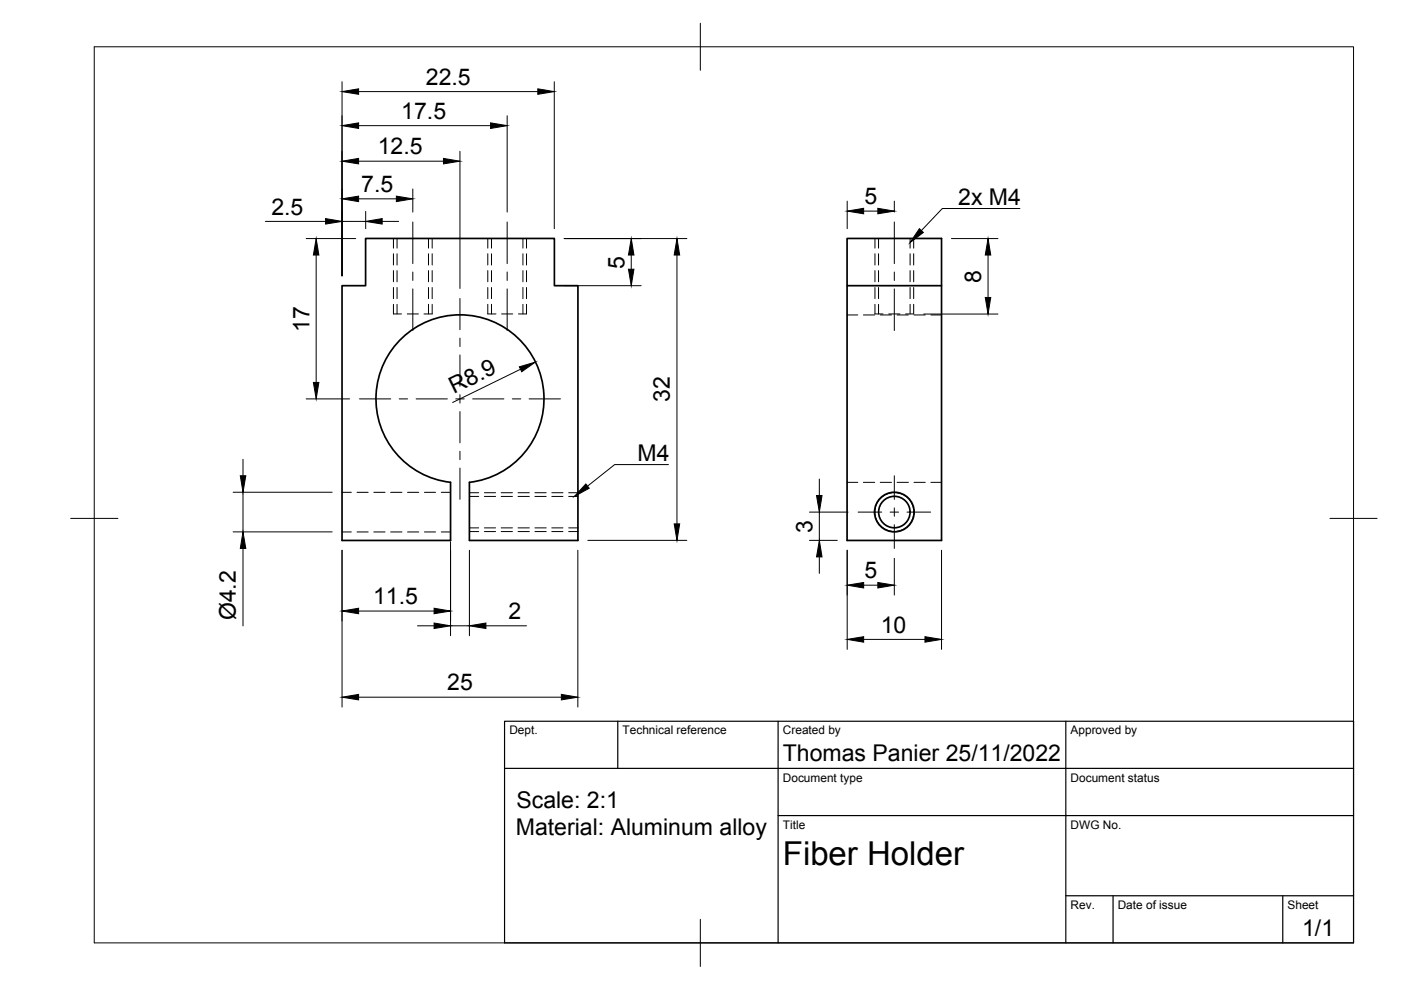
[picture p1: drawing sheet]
<svg xmlns="http://www.w3.org/2000/svg" width="297mm" height="210mm" viewBox="0 0 297 210" stroke-linecap="round" stroke-linejoin="round" font-family="sans-serif">
<!-- layer: Visible -->
<g fill="none" stroke="#000" stroke-width=".36">
<path d="M77.5 50.6h40v10h5v54h-23v-12.3a17.8 17.8 0 0 0 13.1-27.2 17.8 17.8 0 0 0-30.2 0 17.8 17.8 0 0 0 13.1 27.2v12.3h-23v-54h5zM179.6 60.6v-10h20v64h-20v-54h20"/>
<circle cx="189.6" cy="108.6" r="3.3"/>
<circle cx="189.6" cy="108.6" r="4.2"/>
</g>
<!-- layer: Hidden -->
<g fill="none" stroke="#000" stroke-width=".21">
<path d="M84.2 50.6v2M84.2 53.8v2.4M84.2 57.4v2.3M90.8 50.6v2M90.8 53.8v2.4M90.8 57.4v2.3M104.2 50.6v2M104.2 53.8v2.4M104.2 57.4v2.3M110.9 50.6v2M110.9 53.8v2.4M110.9 57.4v2.3"/>
<path d="M186.3 50.6v2M186.3 53.8v2.4M186.3 57.4v2.3M193 50.6v2M193 53.8v2.4M193 57.4v2.3M83.4 66.6h1.7M84.2 61v2.3M84.2 64.5v2.1M86.3 66.6h2.4M89.9 66.6h1.7M90.8 61v2.3"/>
<path d="M90.8 64.5v2.1M103.4 66.6h1.8M104.2 61v2.3M104.2 64.5v2.1M106.3 66.6h2.4M109.9 66.6h1.7M110.9 61v2.3M110.9 64.5v2.1M179.6 66.8h2.3M183 66.8h2.4M185.5 66.6h1.7M186.3 61v2.3"/>
<path d="M186.3 64.5v2.1M186.6 66.8h2.4M188.4 66.6h2.4M190.2 66.8h2.4M192 66.6h1.7M193 61v2.3M193 64.5v2.1M193.8 66.8h2.4M197.4 66.8h2.2M72.5 104.4h2M72.5 112.8h2M75.7 104.4h2.4"/>
<path d="M75.7 112.8h2.4M79.2 104.4h2.4M79.2 112.8h2.4M82.8 104.4h2.4M82.8 112.8h2.4M86.4 104.4h2.4M86.4 112.8h2.4M90 104.4h2.4M90 112.8h2.4M93.6 104.4h1.9M93.6 112.8h1.9M99.5 105.3h2"/>
<path d="M99.5 111.9h2M102.7 105.3h2.4M102.7 111.9h2.4M106.3 105.3h2.3M106.3 111.9h2.3M109.8 105.3h2.4M109.8 111.9h2.4M113.4 105.3h2.4M113.4 111.9h2.4M117 105.3h2.4M117 111.9h2.4M120.6 105.3h1.9"/>
<path d="M120.6 111.9h1.9M179.6 102.3h2.3M183 102.3h2.4M186.6 102.3h2.4M190.2 102.3h2.4M193.8 102.3h2.4M197.4 102.3h2.2"/>
</g>
<!-- layer: Hidden Narrow -->
<g fill="none" stroke="#000" stroke-width=".21">
<path d="M83.4 50.6v2M83.4 53.8v2.4M83.4 57.4v2.3M91.6 50.6v2M91.6 53.8v2.4M91.6 57.4v2.3M103.4 50.6v2M103.4 53.8v2.4M103.4 57.4v2.3M111.6 50.6v2M111.6 53.8v2.4M111.6 57.4v2.3"/>
<path d="M185.5 50.6v2M185.5 53.8v2.4M185.5 57.4v2.3M193.7 50.6v2M193.7 53.8v2.4M193.7 57.4v2.3M83.4 61v2.3M83.4 64.5v2.1M91.6 61v2.3M91.6 64.5v2.1M103.4 61v2.3M103.4 64.5v2.1"/>
<path d="M111.6 61v2.3M111.6 64.5v2.1M185.5 61v2.3M185.5 64.5v2.1M193.7 61v2.3M193.7 64.5v2.1M99.5 104.5h2M99.5 112.7h2M102.7 104.5h2.4M102.7 112.7h2.4M106.3 104.5h2.3M106.3 112.7h2.3"/>
<path d="M109.8 104.5h2.4M109.8 112.7h2.4M113.4 104.5h2.4M113.4 112.7h2.4M117 104.5h2.4M117 112.7h2.4M120.6 104.5h1.9M120.6 112.7h1.9"/>
</g>
<!-- layer: Visible Narrow -->
<circle cx="189.6" cy="108.6" r="4.1" fill="none" stroke="#000" stroke-width=".21"/>
<!-- layer: BORDER -->
<path d="M20 9.9h267v190h-267zM148.5 4.9v10M15 109.9h10M282 109.9h10M148.5 194.9v10" fill="none" stroke="#000" stroke-width=".21"/>
<!-- layer: TITLEBLOCK -->
<path d="M107 152.9h180v47h-180zM131 152.9v10M165 152.9v47M226 152.9v47M107 162.9h180M165 172.9h122M226 189.9h61M236 189.9v10M272 189.9v10" fill="none" stroke="#000" stroke-width=".25"/>
<!-- layer: FD_Dimensions -->
<g fill="none" stroke="#000" stroke-width=".21">
<path d="M72.5 17.3v41.2M76 19.4h38M117.5 17.3v31.2M76 26.6h28M76 34.2h18M97.5 32.1v29.1M107.5 24.5v20.5M56.3 46.9h12.7M64.9 50.6h10.5M67 54.1v27M72.5 46.9h5M76 42.2h8"/>
<path d="M77.5 44.8v3.7M81 46.9h3.5M87.5 40.1v4.9M119.6 50.6h26M133.8 54.1v3M143.5 54.1v57M179.6 42.6v5.9M183.1 44.8h3M189.6 42.6v2.4M201.7 50.6h9.9M209.5 54.1v9M110.4 78.3l-14.4 7"/>
<path d="M119.6 60.6h16.3M195.8 66.6h15.8M51.5 97.4v3.5M64.9 84.6h9.2M49.4 104.4h21M49.4 112.8h21M51.5 104.4v8.4M51.5 116.3v16.4M72.5 116.7v33.2M95.5 114.9v19.9M99.5 116.7v18.1M122.5 116.7v33.2"/>
<path d="M124.6 114.6h21M171.6 114.6h5.9M171.6 108.6h8.2M173.7 101.6v3.5M173.7 108.6v6M173.7 118.1v3.5M179.6 116.7v21M189.6 118.4v7.8M199.6 116.7v21M76 129.6h16M88.5 132.7h3.5M95.5 132.7h4"/>
<path d="M103 132.7h8.6M183.1 135.6h13M183.1 124.1h3M76 147.8h43"/>
</g>
<g fill="#000" stroke="#000" stroke-width=".21">
<path d="M72.5 19.4l3.5-.6v1.2zM114 18.8l3.5 .6-3.5 .6zM72.5 26.6l3.5-.6v1.2zM72.5 34.2l3.5-.6v1.1zM94 33.6l3.5 .6-3.5 .5zM104 26l3.5 .6-3.5 .6zM67 50.6l.6 3.5h-1.2zM69 46.3l3.5 .6-3.5 .6zM72.5 42.2l3.5-.6v1.1zM77.5 46.9l3.5-.6v1.2zM84 41.6l3.5 .6-3.5 .5zM133.8 50.6l.6 3.5h-1.2z"/>
<path d="M133.2 57.1h1.2l-.6 3.5zM143.5 50.6l.6 3.5h-1.2zM179.6 44.8l3.5-.6v1.1zM186.1 44.2l3.5 .6-3.5 .5zM209.5 50.6l.6 3.5h-1.2zM110.1 77.8l3.4-1-2.9 2zM208.9 63.1h1.2l-.6 3.5zM66.4 81.1h1.2l-.6 3.5zM50.9 100.9h1.2l-.6 3.5zM51.5 112.8l.6 3.5h-1.2zM142.9 111.1h1.2l-.6 3.5zM173.1 105.1h1.2l-.6 3.5z"/>
<path d="M173.7 114.6l.6 3.5h-1.2zM72.5 129.6l3.5-.6v1.1zM92 132.1l3.5 .6-3.5 .6zM92 129l3.5 .6-3.5 .5zM99.5 132.7l3.5-.6v1.2zM179.6 135.6l3.5-.6v1.2zM179.6 124.1l3.5-.6v1.2zM186.1 123.5l3.5 .6-3.5 .6zM196.1 135l3.5 .6-3.5 .6zM72.5 147.8l3.5-.6v1.2zM119 147.2l3.5 .6-3.5 .6z"/>
</g>
<!-- layer: Smart Centers -->
<g fill="none" stroke="#000" stroke-width=".21">
<path d="M87.5 47.1v8.8M87.5 57.7v1.8M107.5 47.1v8.8M107.5 57.7v1.8M189.6 47.1v8.8M189.6 57.7v1.8M87.5 61.2v8.9M97.5 63.3v6.6M97.5 71.7v1.8M97.5 75.3v6.6M107.5 61.2v8.9M189.6 61.2v8.9"/>
<path d="M76.2 84.6h6.6M84.6 84.6h1.8M88.2 84.6h6.6M96.6 84.6h1.8M97.5 83.7v1.8M97.5 87.3v6.6M97.5 95.7v1.8M97.5 99.2v6.7M100.2 84.6h6.6M108.6 84.6h1.8M112.2 84.6h6.6M181.9 108.6h5"/>
<path d="M188.7 108.6h1.8M189.6 100.9v5M189.6 107.7v1.8M189.6 111.2v5.1M192.3 108.6h5"/>
</g>
<!-- layer: Hole Notes -->
<path d="M194.9 48.5l.9 .8-2.8 2.1zM124.2 102.6l.7 .9-3.1 1.7z" fill="#000" stroke="#000" stroke-width=".21"/>
<path d="M216.2 44.2h-16.4l-4.5 4.7M141.7 98.5h-11.4l-5.7 4.6" fill="none" stroke="#000" stroke-width=".21"/>
<text font-size="7" x="166" y="183.4">Fiber Holder</text>
<g font-size="4.9">
<text x="90.3" y="18">22.5</text>
<text x="85.1" y="25.2">17.5</text>
<text x="80.1" y="32.7">12.5</text>
<text x="76.6" y="40.7">7.5</text>
<text x="57.5" y="45.5">2.5</text>
<text x="183.3" y="43.3">5</text>
<text x="203.2" y="43.5">2x M4</text>
<text x="132.4" y="56.9" transform="rotate(-90 132.4 56.9)">5</text>
<text x="208" y="59.9" transform="rotate(-90 208 59.9)">8</text>
<text x="65.6" y="70.5" transform="rotate(-90 65.6 70.5)">17</text>
<text x="96.2" y="83.6" transform="rotate(-26 96.2 83.6)">R8.9</text>
<text x="142" y="85.3" transform="rotate(-90 142 85.3)">32</text>
<text x="135.2" y="97.8">M4</text>
<text x="172.3" y="112.9" transform="rotate(-90 172.3 112.9)">3</text>
<text x="183.3" y="122.6">5</text>
<text x="50" y="131.5" transform="rotate(-90 50 131.5)">Ø4.2</text>
<text x="79.1" y="128.1">11.5</text>
<text x="107.8" y="131.3">2</text>
<text x="186.8" y="134.1">10</text>
<text x="94.8" y="146.4">25</text>
<text x="166" y="161.4">Thomas Panier 25/11/2022</text>
<text x="109.5" y="171.3">Scale: 2:1</text>
<text x="109.4" y="177.1">Material: Aluminum alloy</text>
<text x="276.1" y="198.6">1/1</text>
</g>
<g font-size="2.5">
<text x="108" y="155.7">Dept.</text>
<text x="132" y="155.7">Technical reference</text>
<text x="166" y="155.7">Created by</text>
<text x="227" y="155.7">Approved by</text>
<text x="166" y="165.7">Document type</text>
<text x="227" y="165.7">Document status</text>
<text x="166" y="175.7">Title</text>
<text x="227" y="175.7">DWG No.</text>
<text x="227" y="192.7">Rev.</text>
<text x="237" y="192.7">Date of issue</text>
<text x="273" y="192.7">Sheet</text>
</g>
</svg>
